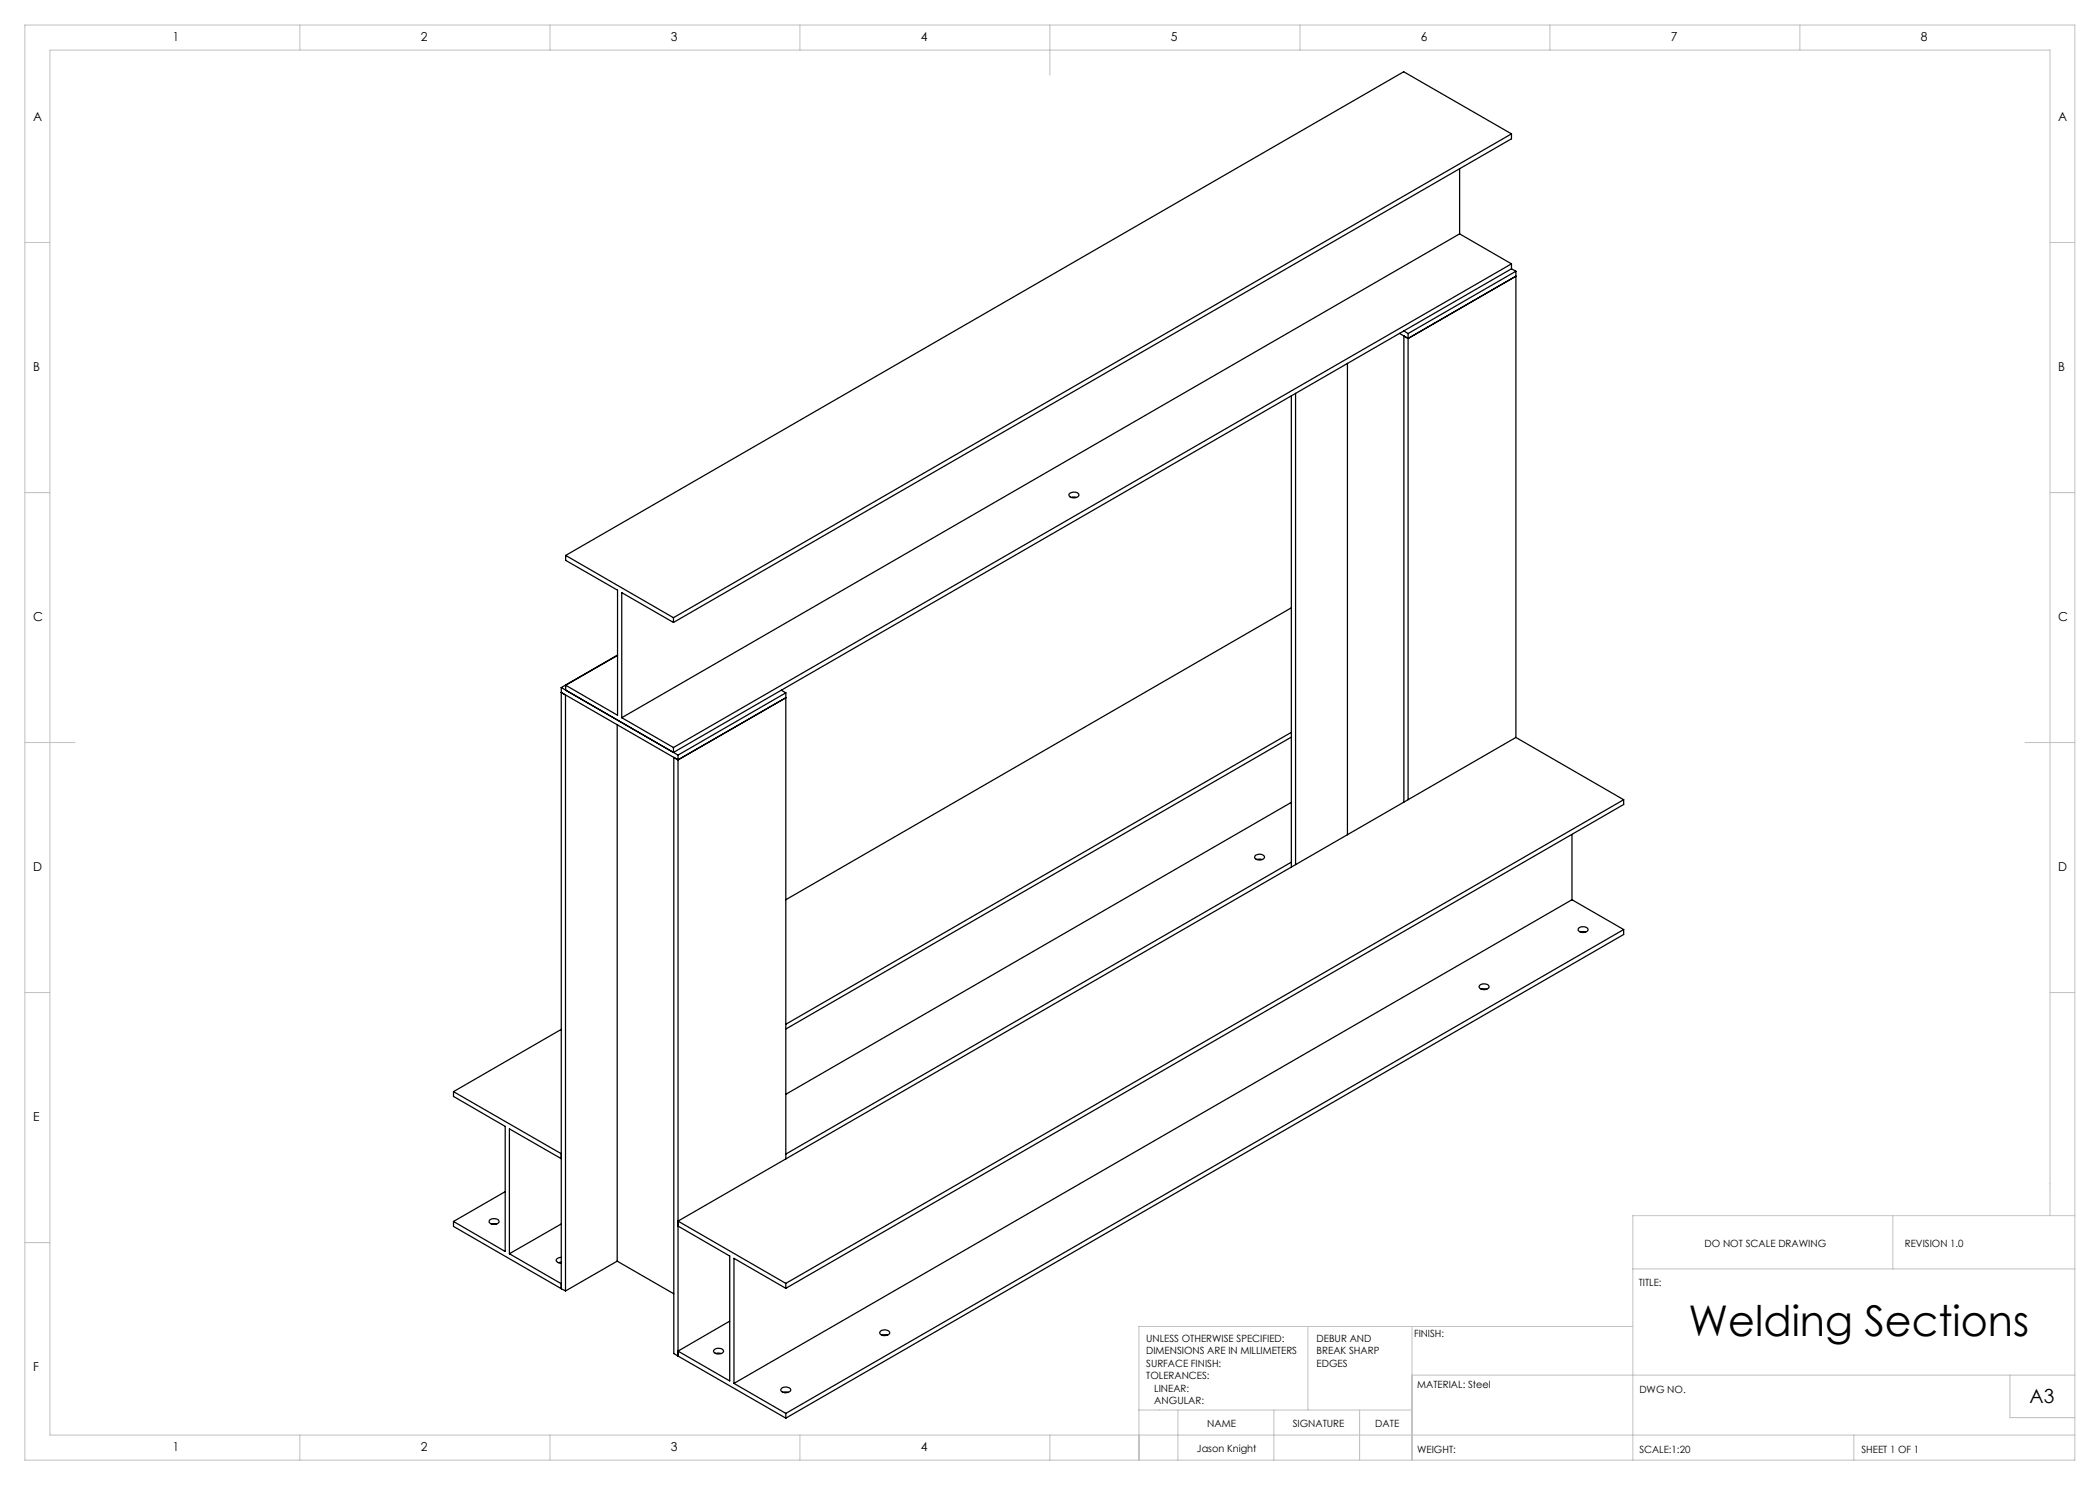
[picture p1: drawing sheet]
<svg xmlns="http://www.w3.org/2000/svg" width="420mm" height="297mm" viewBox="0 0 420 297" stroke-linecap="round" stroke-linejoin="round" font-family="sans-serif">
<g fill="none" stroke="#c0c0c0" stroke-width=".2">
<path d="M5 5h410v287h-410zM60 5v5M110 5v5M160 5v5M210 5v10M260 5v5M310 5v5M360 5v5M5 48.5h5M410 48.5h5M5 98.5h5M410 98.5h5"/>
<path d="M5 148.5h10M405 148.5h10M5 198.5h5M410 198.5h5M5 248.5h5M326.6 253.8h88.4M378.6 243.1v10.7M410 243.1v-233.1h-400v277h405M415 243.1h-88.4v48.9M261.6 265.3v16.7M282.4 265.3v26.7M282.4 275h132.6"/>
<path d="M326.6 265.3h-98.8v26.7M402 275v8.5h13M60 287v5M110 287v5M160 287v5M210 287v5M227.8 282h54.6M235.6 282v10M254.8 282v10M271.9 282v10M370.8 287v5"/>
</g>
<g fill="none" stroke="#000" stroke-width=".25">
<path d="M291.9 33.7v13.1M302.3 26.8l-167.6 96.7M302.3 26.8l-21.6-12.4-167.6 96.7M302.3 26.8v1l-167.6 96.7M291.9 46.8l-167.5 96.7M291.9 46.8l10.4 6M302.3 53.8l-167.6 96.7v-1M302.3 52.8v1M302.3 52.8l-167.6 96.7M302.3 53.8l.9 .5M303.2 55.2l-21.6 12.5M303.2 54.3v93.2"/>
<path d="M303.2 54.3l-21.6 12.4M258.3 79.2v94.2M259.1 78.7v94.2M269.5 72.7v94.3M279.9 66.7l1.7 1M280.7 66.2l.9 .5M281.6 67.7l-.8-.5v93.2M281.6 66.7v93.2M213.8 98.8a1.29 1.29 0 0 1 2 .2 1.13 1.13 0 0 1-1 .6 1.13 1.13 0 0 1-1-.6zM214.2 99.5h1.1M113.1 111.1v1l10.4 5.9v25l-10.4-5.9M113.1 111.1l21.6 12.4"/>
<path d="M112.3 137.5l23.3 13.5M112.3 137.5v120.2M113.1 137.1v.9M123.5 131.1l-10.4 6M123.5 131l-11.2 6.5M134.7 123.5v1M134.7 124.5l-10.3-6v25M156.2 138l1 .6M157.2 138.6v93.2M157.2 139.6l-21.6 12.4M157.2 138.6l-21.6 12.4M258.3 121.6l-101.1 58.3"/>
<path d="M123.4 145v107.2M124.4 143.5l10.3 6M135.6 151v120.2M135.6 152l-.8-.5v119.2l.8 .5M135.6 152l-23.3-13.5 .8 .5v119.2M258.3 147.4l-101.1 58.4M258.3 146.5l-101.1 58.4M303.2 147.5l-167.6 96.7 21.6 12.5M303.2 147.5l21.5 12.4M324.7 159.9v1l-167.5 96.8M324.7 159.9l-167.5 96.8M251.1 171.1a1.15 1.15 0 0 1 1.8 .4 1.17 1.17 0 0 1-2-.1z"/>
<path d="M251.4 171.9h1M258.3 160.5l-101.1 58.4M258.3 172.4l-101.1 58.4M314.4 179.9l-167.6 96.8M314.4 166.9v13M314.4 179.9l10.3 6M296 197a1.15 1.15 0 0 1 1.8 .4 1.2 1.2 0 0 1-2-.1zM296.3 197.8h1.1M315.8 185.6a1.15 1.15 0 0 1 1.8 .4 1.17 1.17 0 0 1-2-.1zM316.1 186.4h1M324.7 185.9v1l-167.5 96.7M324.7 185.9l-167.5 96.8"/>
<path d="M90.7 218.3l21.6 12.4M90.7 218.3v1l10.3 6v25l-10.3-6M112.3 205.9l-21.6 12.4M101 238.3l-10.3 6M112.3 231.7l-10.4-5.9v25M90.7 244.3v1l21.6 12.4M98 244a1.34 1.34 0 0 1 1.8 .2 1.13 1.13 0 0 1-2 .2zM98.3 244.8h1M101.9 250.8l10.4 5.9M112.3 251.5a.65 .65 0 0 0-.8 .1 .65 .65 0 0 0-.1 .7l.9 .3M112.3 252.4l-.6 .2M112.3 257.7l.8 .5"/>
<path d="M112.3 244.8l-10.4 6M123.4 252.2l11.4 6.6M123.4 252.2l-10.3 6M135.6 245.2l10.3 6v25l-10.3-6 10.3-6M157.2 256.7v1M157.2 257.7l-10.4-6v25M135.6 271.2l21.6 12.4M142.9 269.9a1.15 1.15 0 0 1 1.8 .4 1.23 1.23 0 0 1-2-.1zM143.2 270.7l.5-.1 .6 .1M146.8 276.7l10.4 6M156.3 277.7a1.15 1.15 0 0 1 1.9 .4 1.23 1.23 0 0 1-2.1-.1zM156.6 278.5l.5-.1 .6 .1"/>
<path d="M176.1 266.2a1.15 1.15 0 0 1 1.8 .5 1.23 1.23 0 0 1-2-.2zM176.4 267l.5-.1 .6 .1M157.2 282.7v.9"/>
</g>
<text font-size="8.5" x="337.7" y="267.1">Welding Sections</text>
<text font-size="3.9" x="405.9" y="280.6">A3</text>
<g font-size="2.5">
<text x="34.6" y="8.2">1</text>
<text x="84.2" y="8.2">2</text>
<text x="134.2" y="8.2">3</text>
<text x="184.2" y="8.2">4</text>
<text x="234.2" y="8.2">5</text>
<text x="284.2" y="8.2">6</text>
<text x="334.2" y="8.2">7</text>
<text x="384.2" y="8.2">8</text>
<text x="6.7" y="24.2">A</text>
<text x="411.7" y="24.2">A</text>
<text x="6.7" y="74.2">B</text>
<text x="411.7" y="74.2">B</text>
<text x="6.7" y="124.2">C</text>
<text x="411.7" y="124.2">C</text>
<text x="6.7" y="174.2">D</text>
<text x="411.7" y="174.2">D</text>
<text x="6.7" y="224.2">E</text>
<text x="6.7" y="274.2">F</text>
<text x="34.6" y="290.2">1</text>
<text x="84.2" y="290.2">2</text>
<text x="134.2" y="290.2">3</text>
<text x="184.2" y="290.2">4</text>
</g>
<g font-size="2">
<text x="340.9" y="249.4">DO NOT SCALE DRAWING</text>
<text x="381" y="249.4">REVISION 1.0</text>
<text x="327.8" y="257.2">TITLE:</text>
<text x="229.2" y="268.4">UNLESS OTHERWISE SPECIFIED:</text>
<text x="263.3" y="268.4">DEBUR AND</text>
<text x="282.8" y="267.5">FINISH:</text>
<text x="229.2" y="270.9">DIMENSIONS ARE IN MILLIMETERS</text>
<text x="229.2" y="273.4">SURFACE FINISH:</text>
<text x="229.2" y="275.9">TOLERANCES:</text>
<text x="263.3" y="270.9">BREAK SHARP</text>
<text x="263.3" y="273.4">EDGES</text>
<text x="230.9" y="278.4">LINEAR:</text>
<text x="230.9" y="280.9">ANGULAR:</text>
<text x="283.4" y="277.5">MATERIAL: Steel</text>
<text x="327.9" y="278.6">DWG NO.</text>
<text x="241.5" y="285.4">NAME</text>
<text x="258.5" y="285.4">SIGNATURE</text>
<text x="275.1" y="285.4">DATE</text>
<text x="239.4" y="290.3">Jason Knight</text>
<text x="283.4" y="290.5">WEIGHT:</text>
<text x="327.9" y="290.6">SCALE:1:20</text>
<text x="372.3" y="290.6">SHEET 1 OF 1</text>
</g>
</svg>
